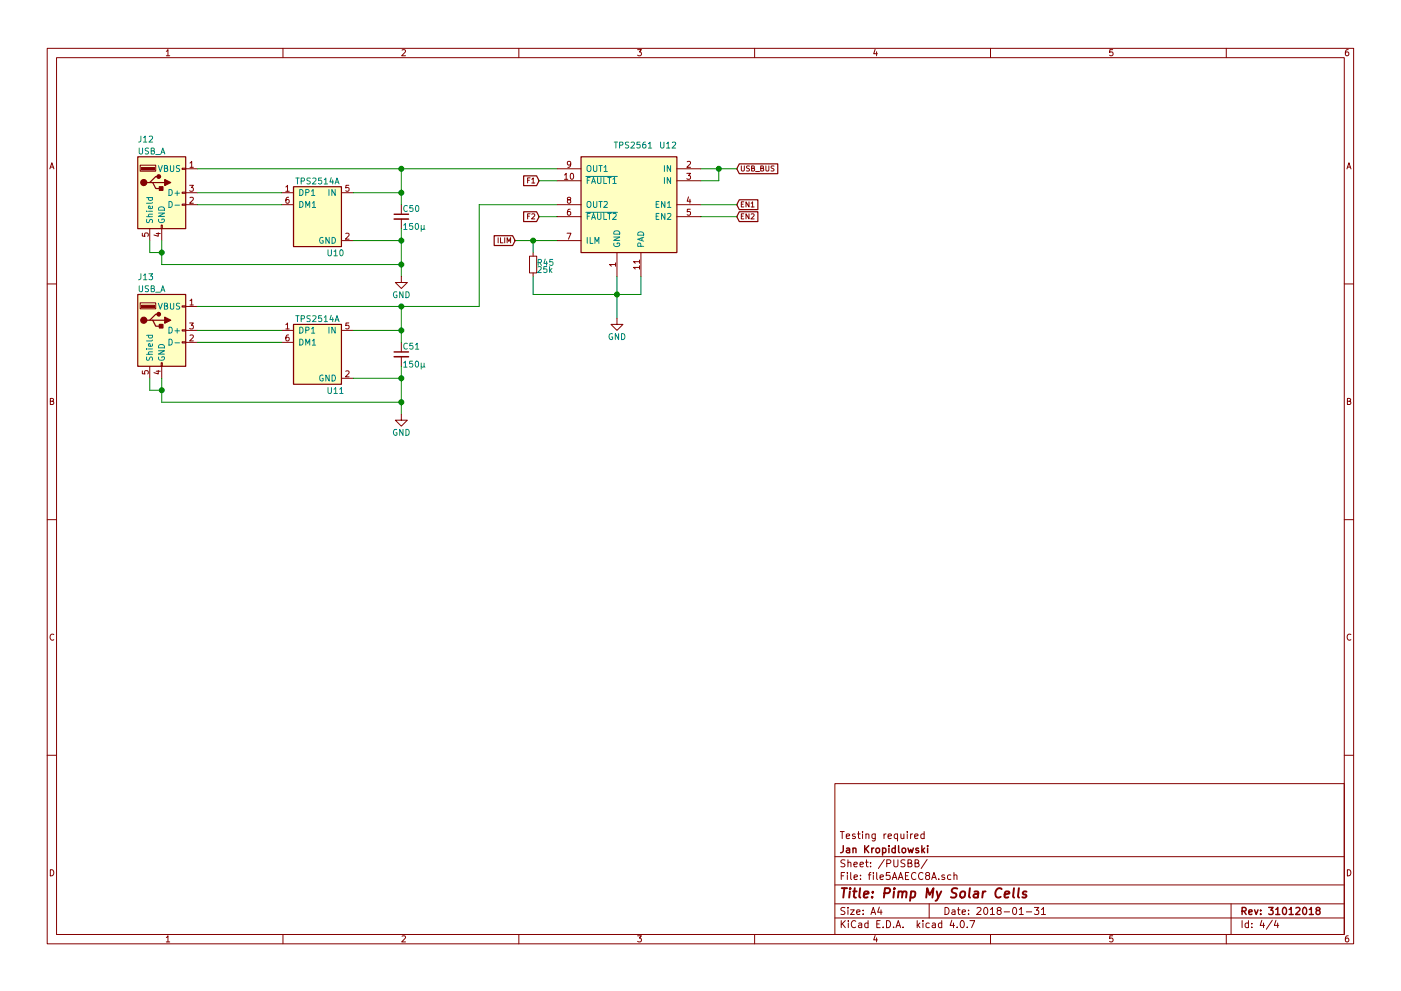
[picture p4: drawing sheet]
EESchema Schematic File Version 2
LIBS:pimpmysolarcells-rescue
LIBS:power
LIBS:device
LIBS:switches
LIBS:relays
LIBS:motors
LIBS:transistors
LIBS:conn
LIBS:linear
LIBS:regul
LIBS:74xx
LIBS:cmos4000
LIBS:adc-dac
LIBS:memory
LIBS:xilinx
LIBS:microcontrollers
LIBS:dsp
LIBS:microchip
LIBS:analog_switches
LIBS:motorola
LIBS:texas
LIBS:intel
LIBS:audio
LIBS:interface
LIBS:digital-audio
LIBS:philips
LIBS:display
LIBS:cypress
LIBS:siliconi
LIBS:opto
LIBS:atmel
LIBS:contrib
LIBS:valves
LIBS:MCU_ST_STM32
LIBS:bq297x
LIBS:ltc2953
LIBS:ltc3119
LIBS:ltc4156
LIBS:max14630
LIBS:fdz1323nz
LIBS:pspice
LIBS:Valve
LIBS:Triac_Thyristor
LIBS:Transistor_IGBT
LIBS:Transistor_BJT
LIBS:Transformer
LIBS:Switch
LIBS:Sensor_Proximity
LIBS:Sensor_Pressure
LIBS:Sensor_Motion
LIBS:Sensor_Humidity
LIBS:Sensor_Gas
LIBS:Sensor_Audio
LIBS:RF_ZigBee
LIBS:RF_WiFi
LIBS:RF_Module
LIBS:RF_GPS
LIBS:RF_Bluetooth
LIBS:Oscillator
LIBS:Motor
LIBS:Memory_UniqueID
LIBS:Memory_ROM
LIBS:Mechanical
LIBS:MCU_Texas_MSP430
LIBS:MCU_Texas
LIBS:MCU_SiFive
LIBS:MCU_Parallax
LIBS:MCU_NXP_MCore
LIBS:MCU_NXP_MAC7100
LIBS:MCU_NXP_Kinetis
LIBS:MCU_NXP_HCS12
LIBS:MCU_NXP_HC12
LIBS:MCU_NXP_HC11
LIBS:MCU_NXP_ColdFire
LIBS:MCU_Module
LIBS:MCU_Microchip_SAML
LIBS:MCU_Microchip_SAME
LIBS:MCU_Microchip_PIC32
LIBS:MCU_Microchip_PIC24
LIBS:MCU_Microchip_PIC10
LIBS:MCU_Intel
LIBS:MCU_Infineon
LIBS:MCU_Cypress
LIBS:MCU_Atmel_ATMEGA
LIBS:MCU_AnalogDevices
LIBS:Logic_TTL_IEEE
LIBS:Logic_Programmable
LIBS:Logic_CMOS_IEEE
LIBS:Logic_CMOS_4000
LIBS:Logic_74xgxx
LIBS:Jumper
LIBS:Interface_Optical
LIBS:Interface_HID
LIBS:Graphic
LIBS:GPU
LIBS:FPGA_Xilinx_Virtex7
LIBS:FPGA_Xilinx_Virtex6
LIBS:FPGA_Xilinx_Virtex5
LIBS:FPGA_Xilinx_Spartan6
LIBS:FPGA_Xilinx_Kintex7
LIBS:FPGA_Xilinx_Artix7
LIBS:FPGA_Xilinx
LIBS:FPGA_Actel
LIBS:Display_Graphic
LIBS:Display_Character
LIBS:Diode_Laser
LIBS:Diode
LIBS:DSP_Texas
LIBS:DSP_Motorola
LIBS:DSP_Microchip_DSPIC33
LIBS:DSP_Freescale
LIBS:Converter_DCDC
LIBS:Connector_Specialized
LIBS:Connector_Generic_Shielded
LIBS:Connector_Generic
LIBS:Comparator
LIBS:CPU_PowerPC
LIBS:CPU_NXP_68000
LIBS:CPU_NXP_6800
LIBS:CPU
LIBS:CPLD_Xilinx
LIBS:CPLD_Altera
LIBS:Amplifier_Video
LIBS:Memory_EPROM
LIBS:Converter_ACDC
LIBS:Video
LIBS:Transistor_FET
LIBS:Transistor_Array
LIBS:Timer_RTC
LIBS:Timer_PLL
LIBS:Timer
LIBS:Sensor_Voltage
LIBS:Sensor_Touch
LIBS:Sensor_Temperature
LIBS:Sensor_Optical
LIBS:Sensor_Magnetic
LIBS:Sensor_Current
LIBS:Sensor
LIBS:Relay_SolidState
LIBS:Relay
LIBS:Regulator_Switching
LIBS:Regulator_SwitchedCapacitor
LIBS:Regulator_Linear
LIBS:Regulator_Current
LIBS:Regulator_Controller
LIBS:Reference_Voltage
LIBS:Reference_Current
LIBS:RF_RFID
LIBS:RF_Mixer
LIBS:RF_AM_FM
LIBS:RF
LIBS:Power_Supervisor
LIBS:Power_Protection
LIBS:Power_Management
LIBS:Potentiometer_Digital
LIBS:Memory_RAM
LIBS:Memory_NVRAM
LIBS:Memory_Flash
LIBS:Memory_EEPROM
LIBS:Memory_Controller
LIBS:MCU_SiliconLabs
LIBS:MCU_ST_STM8
LIBS:MCU_NXP_S08
LIBS:MCU_NXP_LPC
LIBS:MCU_Microchip_PIC18
LIBS:MCU_Microchip_PIC16
LIBS:MCU_Microchip_PIC12
LIBS:MCU_Atmel_AVR
LIBS:MCU_Atmel_ATTINY
LIBS:MCU_Atmel_8051
LIBS:Logic_LevelTranslator
LIBS:Logic_74xx
LIBS:LED
LIBS:Isolator_Analog
LIBS:Isolator
LIBS:Interface_USB
LIBS:Interface_UART
LIBS:Interface_Telecom
LIBS:Interface_LineDriver
LIBS:Interface_Expansion
LIBS:Interface_Ethernet
LIBS:Interface_CurrentLoop
LIBS:Interface_CAN_LIN
LIBS:Interface
LIBS:Driver_Relay
LIBS:Driver_Motor
LIBS:Driver_LED
LIBS:Driver_FET
LIBS:Driver_Display
LIBS:Diode_Bridge
LIBS:Device
LIBS:Battery_Management
LIBS:Audio
LIBS:Analog_Switch
LIBS:Analog_DAC
LIBS:Analog_ADC
LIBS:Analog
LIBS:Amplifier_Operational
LIBS:Amplifier_Instrumentation
LIBS:Amplifier_Difference
LIBS:Amplifier_Current
LIBS:Amplifier_Buffer
LIBS:Amplifier_Audio
LIBS:fdmc8651
LIBS:lm5050
LIBS:max1709
LIBS:pimpmysolarcells-cache
EELAYER 25 0
EELAYER END
$Descr A4 11693 8268
encoding utf-8
Sheet 4 4
Title "Pimp My Solar Cells"
Date "2018-01-31"
Rev "31012018"
Comp "Jan Kropidlowski"
Comment1 "Testing required "
Comment2 ""
Comment3 ""
Comment4 ""
$EndDescr
$Comp
L USB_A J12
U 1 1
P 1350 1600
F 0 "J12" H 1150 2050 50  0000 L CNN
F 1 "USB_A" H 1150 1950 50  0000 L CNN
F 2 "" H 1500 1550 50  0001 C CNN
F 3 "" H 1500 1550 50  0001 C CNN
	1    1350 1600
	1    0    0    -1  
$EndComp
$Comp
L TPS2514A U10
U 1 1
P 2650 1800
F 0 "U10" H 2500 1500 50  0000 C CNN
F 1 "TPS2514A" H 2650 2100 50  0000 C CNN
F 2 "TO_SOT_Packages_SMD:SOT-23-6" H 2650 1400 50  0001 C CNN
F 3 "" H 2650 1850 50  0001 C CNN
	1    2650 1800
	-1   0    0    -1  
$EndComp
Wire Wire Line
	2350 1700 1650 1700
Wire Wire Line
	1650 1600 2350 1600
Wire Wire Line
	1650 1400 4650 1400
$Comp
L C_Small C50
U 1 1
P 3350 1800
F 0 "C50" H 3360 1870 50  0000 L CNN
F 1 "150µ" H 3360 1720 50  0000 L CNN
F 2 "" H 3350 1800 50  0001 C CNN
F 3 "" H 3350 1800 50  0001 C CNN
	1    3350 1800
	1    0    0    -1  
$EndComp
Wire Wire Line
	2950 1600 3350 1600
Wire Wire Line
	3350 1400 3350 1700
Connection ~ 3350 1600
Wire Wire Line
	3350 1900 3350 2300
Wire Wire Line
	3350 2000 2950 2000
Wire Wire Line
	3350 2200 1350 2200
Wire Wire Line
	1350 2200 1350 2000
Connection ~ 3350 2000
Wire Wire Line
	1250 2000 1250 2100
Wire Wire Line
	1250 2100 1350 2100
Connection ~ 1350 2100
$Comp
L USB_A J13
U 1 1
P 1350 2750
F 0 "J13" H 1150 3200 50  0000 L CNN
F 1 "USB_A" H 1150 3100 50  0000 L CNN
F 2 "" H 1500 2700 50  0001 C CNN
F 3 "" H 1500 2700 50  0001 C CNN
	1    1350 2750
	1    0    0    -1  
$EndComp
$Comp
L TPS2514A U11
U 1 1
P 2650 2950
F 0 "U11" H 2500 2650 50  0000 C CNN
F 1 "TPS2514A" H 2650 3250 50  0000 C CNN
F 2 "TO_SOT_Packages_SMD:SOT-23-6" H 2650 2550 50  0001 C CNN
F 3 "" H 2650 3000 50  0001 C CNN
	1    2650 2950
	-1   0    0    -1  
$EndComp
Wire Wire Line
	2350 2850 1650 2850
Wire Wire Line
	1650 2750 2350 2750
Wire Wire Line
	1650 2550 4000 2550
$Comp
L C_Small C51
U 1 1
P 3350 2950
F 0 "C51" H 3360 3020 50  0000 L CNN
F 1 "150µ" H 3360 2870 50  0000 L CNN
F 2 "" H 3350 2950 50  0001 C CNN
F 3 "" H 3350 2950 50  0001 C CNN
	1    3350 2950
	1    0    0    -1  
$EndComp
Wire Wire Line
	2950 2750 3350 2750
Wire Wire Line
	3350 2550 3350 2850
Connection ~ 3350 2750
Wire Wire Line
	3350 3050 3350 3450
Wire Wire Line
	3350 3150 2950 3150
Wire Wire Line
	3350 3350 1350 3350
Wire Wire Line
	1350 3350 1350 3150
Connection ~ 3350 3150
Wire Wire Line
	1250 3150 1250 3250
Wire Wire Line
	1250 3250 1350 3250
Connection ~ 1350 3250
$Comp
L TPS2561 U12
U 1 1
P 5250 1700
F 0 "U12" H 4850 2200 50  0000 L CNN
F 1 "TPS2561" H 5050 2200 50  0000 L CNN
F 2 "TO_SOT_Packages_SMD:VSON-10-Th_11SC_3x3mm_Pitch0.5mm" H 5450 2200 50  0001 L CNN
F 3 "" H 4850 2200 50  0001 C CNN
	1    5250 1700
	-1   0    0    -1  
$EndComp
Connection ~ 3350 1400
Wire Wire Line
	4650 1700 4000 1700
Wire Wire Line
	4000 1700 4000 2550
Connection ~ 3350 2550
Text GLabel 6150 1700 2    43   Input ~ 0
EN1
Text GLabel 6150 1800 2    43   Input ~ 0
EN2
Wire Wire Line
	5850 1700 6150 1700
Wire Wire Line
	6150 1800 5850 1800
Text GLabel 6150 1400 2    43   Input ~ 0
USB_BUS
Wire Wire Line
	5850 1400 6150 1400
Wire Wire Line
	5850 1500 6000 1500
Wire Wire Line
	6000 1500 6000 1400
Connection ~ 6000 1400
$Comp
L R_Small R45
U 1 1
P 4450 2200
F 0 "R45" H 4480 2220 50  0000 L CNN
F 1 "25k" H 4480 2160 50  0000 L CNN
F 2 "" H 4450 2200 50  0001 C CNN
F 3 "" H 4450 2200 50  0001 C CNN
	1    4450 2200
	1    0    0    -1  
$EndComp
Wire Wire Line
	4450 2100 4450 2000
Wire Wire Line
	4300 2000 4650 2000
Text GLabel 4500 1500 0    43   Input ~ 0
F1
Text GLabel 4500 1800 0    43   Input ~ 0
F2
Wire Wire Line
	4650 1800 4500 1800
Wire Wire Line
	4500 1500 4650 1500
Text GLabel 4300 2000 0    43   Input ~ 0
ILIM
Connection ~ 4450 2000
Wire Wire Line
	4450 2300 4450 2450
Wire Wire Line
	4450 2450 5350 2450
Wire Wire Line
	5350 2450 5350 2300
Wire Wire Line
	5150 2300 5150 2650
Connection ~ 5150 2450
$Comp
L GND #PWR049
U 1 1
P 5150 2650
F 0 "#PWR049" H 5150 2400 50  0001 C CNN
F 1 "GND" H 5150 2500 50  0000 C CNN
F 2 "" H 5150 2650 50  0001 C CNN
F 3 "" H 5150 2650 50  0001 C CNN
	1    5150 2650
	1    0    0    -1  
$EndComp
$Comp
L GND #PWR050
U 1 1
P 3350 2300
F 0 "#PWR050" H 3350 2050 50  0001 C CNN
F 1 "GND" H 3350 2150 50  0000 C CNN
F 2 "" H 3350 2300 50  0001 C CNN
F 3 "" H 3350 2300 50  0001 C CNN
	1    3350 2300
	1    0    0    -1  
$EndComp
Connection ~ 3350 2200
$Comp
L GND #PWR051
U 1 1
P 3350 3450
F 0 "#PWR051" H 3350 3200 50  0001 C CNN
F 1 "GND" H 3350 3300 50  0000 C CNN
F 2 "" H 3350 3450 50  0001 C CNN
F 3 "" H 3350 3450 50  0001 C CNN
	1    3350 3450
	1    0    0    -1  
$EndComp
Connection ~ 3350 3350
$EndSCHEMATC
